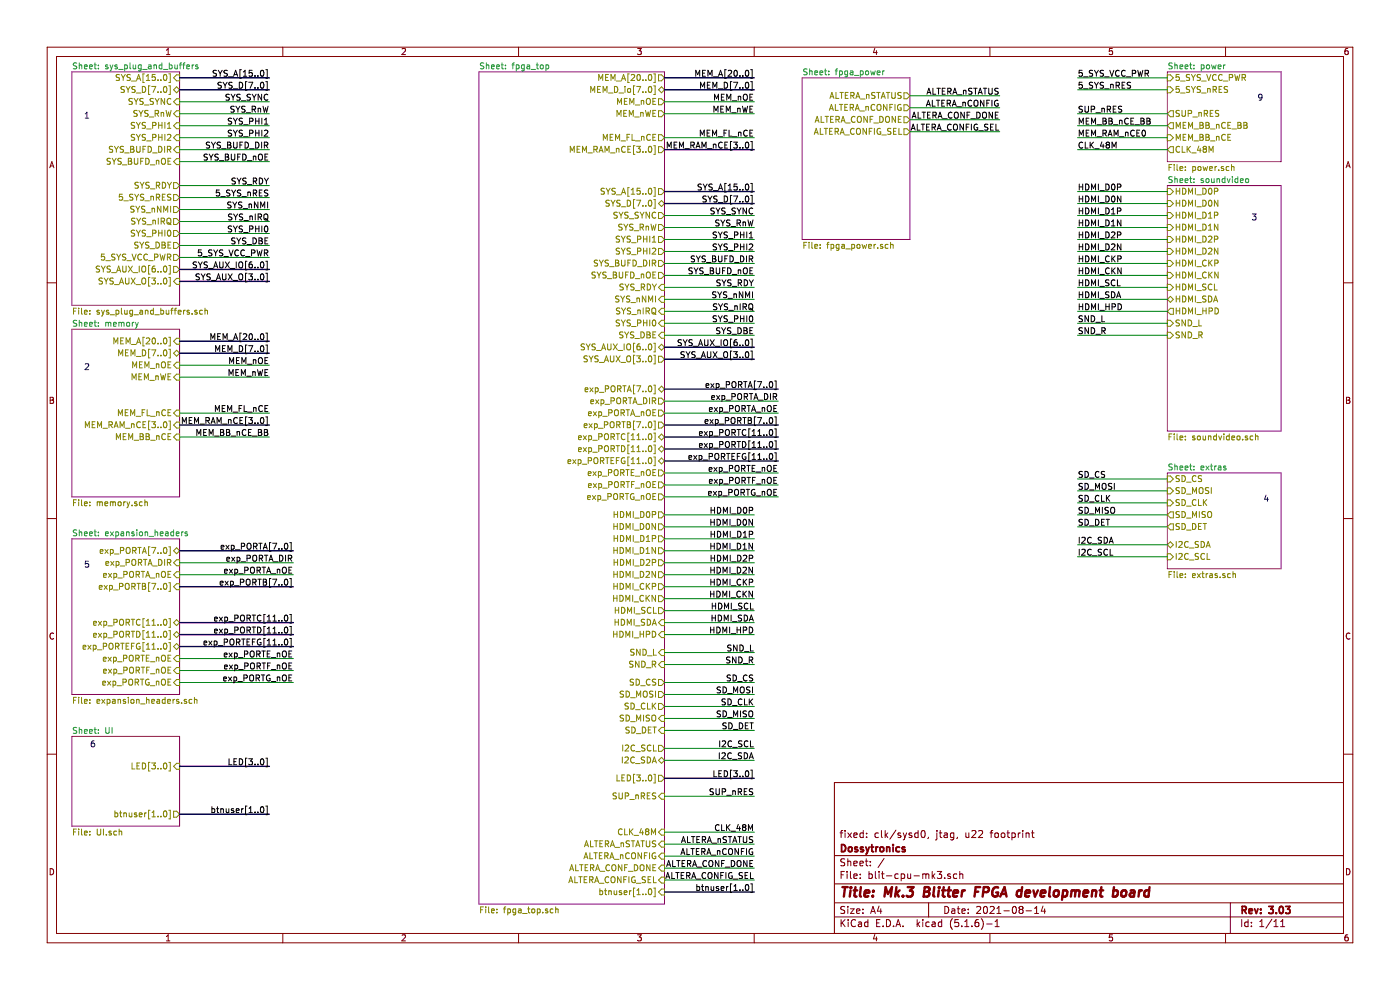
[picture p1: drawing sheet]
EESchema Schematic File Version 4
EELAYER 30 0
EELAYER END
$Descr A4 11693 8268
encoding utf-8
Sheet 1 11
Title "Mk.3 Blitter FPGA development board"
Date "2021-08-14"
Rev "3.03"
Comp "Dossytronics"
Comment1 "fixed: clk/sysd0, jtag, u22 footprint"
Comment2 ""
Comment3 ""
Comment4 ""
$EndDescr
$Sheet
S 600  600  900  1950
U 604AA0DD
F0 "sys_plug_and_buffers" 50
F1 "sys_plug_and_buffers.sch" 50
F2 "SYS_A[15..0]" I R 1500 650 50 
F3 "SYS_D[7..0]" B R 1500 750 50 
F4 "SYS_AUX_O[3..0]" I R 1500 2350 50 
F5 "SYS_SYNC" I R 1500 850 50 
F6 "SYS_RnW" I R 1500 950 50 
F7 "SYS_PHI1" I R 1500 1050 50 
F8 "SYS_PHI2" I R 1500 1150 50 
F9 "SYS_BUFD_DIR" I R 1500 1250 50 
F10 "SYS_BUFD_nOE" I R 1500 1350 50 
F11 "SYS_RDY" O R 1500 1550 50 
F12 "5_SYS_nRES" O R 1500 1650 50 
F13 "SYS_nNMI" O R 1500 1750 50 
F14 "SYS_nIRQ" O R 1500 1850 50 
F15 "SYS_PHI0" O R 1500 1950 50 
F16 "SYS_DBE" O R 1500 2050 50 
F17 "SYS_AUX_IO[6..0]" O R 1500 2250 50 
F18 "5_SYS_VCC_PWR" O R 1500 2150 50 
$EndSheet
Text Label 2250 650  2    50   ~ 0
SYS_A[15..0]
Text Label 2250 750  2    50   ~ 0
SYS_D[7..0]
Text Label 2250 850  2    50   ~ 0
SYS_SYNC
Text Label 2250 950  2    50   ~ 0
SYS_RnW
Text Label 2250 1050 2    50   ~ 0
SYS_PHI1
Text Label 2250 1150 2    50   ~ 0
SYS_PHI2
Text Label 2250 1250 2    50   ~ 0
SYS_BUFD_DIR
Text Label 2250 1350 2    50   ~ 0
SYS_BUFD_nOE
Text Label 2250 1650 2    50   ~ 0
5_SYS_nRES
Text Label 2250 1750 2    50   ~ 0
SYS_nNMI
Text Label 2250 1850 2    50   ~ 0
SYS_nIRQ
Text Label 2250 1950 2    50   ~ 0
SYS_PHI0
Text Label 2250 2050 2    50   ~ 0
SYS_DBE
Text Label 2250 2150 2    50   ~ 0
5_SYS_VCC_PWR
Text Label 2250 2250 2    50   ~ 0
SYS_AUX_IO[6..0]
Text Label 2250 2350 2    50   ~ 0
SYS_AUX_O[3..0]
Wire Wire Line
	1500 850  2250 850 
Wire Wire Line
	1500 950  2250 950 
Wire Wire Line
	1500 1050 2250 1050
Wire Wire Line
	1500 1150 2250 1150
Wire Wire Line
	1500 1250 2250 1250
Wire Wire Line
	1500 1350 2250 1350
Wire Wire Line
	1500 1550 2250 1550
Wire Wire Line
	1500 1650 2250 1650
Wire Wire Line
	1500 1750 2250 1750
Wire Wire Line
	1500 1850 2250 1850
Wire Wire Line
	1500 1950 2250 1950
Wire Wire Line
	1500 2050 2250 2050
Wire Wire Line
	1500 2150 2250 2150
Wire Bus Line
	1500 2250 2250 2250
Wire Bus Line
	1500 2350 2250 2350
Wire Bus Line
	1500 650  2250 650 
Wire Bus Line
	1500 750  2250 750 
$Sheet
S 600  2750 900  1400
U 6072DD3D
F0 "memory" 50
F1 "memory.sch" 50
F2 "MEM_A[20..0]" I R 1500 2850 50 
F3 "MEM_D[7..0]" T R 1500 2950 50 
F4 "MEM_nOE" I R 1500 3050 50 
F5 "MEM_nWE" I R 1500 3150 50 
F6 "MEM_FL_nCE" I R 1500 3450 50 
F7 "MEM_RAM_nCE[3..0]" I R 1500 3550 50 
F8 "MEM_BB_nCE" I R 1500 3650 50 
$EndSheet
$Sheet
S 9750 600  950  750 
U 6072E224
F0 "power" 50
F1 "power.sch" 50
F2 "5_SYS_VCC_PWR" I L 9750 650 50 
F3 "5_SYS_nRES" I L 9750 750 50 
F4 "SUP_nRES" O L 9750 950 50 
F5 "MEM_BB_nCE_BB" O L 9750 1050 50 
F6 "MEM_BB_nCE" I L 9750 1150 50 
F7 "CLK_48M" O L 9750 1250 50 
$EndSheet
$Sheet
S 600  6150 900  750 
U 607433A4
F0 "UI" 50
F1 "UI.sch" 50
F2 "LED[3..0]" I R 1500 6400 50 
F3 "btnuser[1..0]" O R 1500 6800 50 
$EndSheet
Text Label 9000 650  0    50   ~ 0
5_SYS_VCC_PWR
Wire Wire Line
	9750 650  9000 650 
Wire Wire Line
	9000 750  9750 750 
Text Label 9000 750  0    50   ~ 0
5_SYS_nRES
Text Label 2250 2850 2    50   ~ 0
MEM_A[20..0]
Text Label 2250 2950 2    50   ~ 0
MEM_D[7..0]
Text Label 2250 3050 2    50   ~ 0
MEM_nOE
Text Label 2250 3150 2    50   ~ 0
MEM_nWE
Text Label 2250 3450 2    50   ~ 0
MEM_FL_nCE
Text Label 2250 3550 2    50   ~ 0
MEM_RAM_nCE[3..0]
Wire Wire Line
	1500 3050 2250 3050
Wire Wire Line
	1500 3150 2250 3150
Wire Wire Line
	1500 3450 2250 3450
Wire Bus Line
	1500 2850 2250 2850
Wire Bus Line
	1500 2950 2250 2950
$Sheet
S 9750 1550 950  2050
U 603C30FE
F0 "soundvideo" 50
F1 "soundvideo.sch" 50
F2 "HDMI_SCL" I L 9750 2400 50 
F3 "HDMI_SDA" B L 9750 2500 50 
F4 "HDMI_HPD" O L 9750 2600 50 
F5 "HDMI_D2P" I L 9750 2000 50 
F6 "HDMI_D2N" I L 9750 2100 50 
F7 "HDMI_D1P" I L 9750 1800 50 
F8 "HDMI_D1N" I L 9750 1900 50 
F9 "HDMI_D0P" I L 9750 1600 50 
F10 "HDMI_D0N" I L 9750 1700 50 
F11 "HDMI_CKP" I L 9750 2200 50 
F12 "HDMI_CKN" I L 9750 2300 50 
F13 "SND_L" I L 9750 2700 50 
F14 "SND_R" I L 9750 2800 50 
$EndSheet
$Sheet
S 9750 3950 950  800 
U 6050C530
F0 "extras" 50
F1 "extras.sch" 50
F2 "SD_CS" I L 9750 4000 50 
F3 "SD_MOSI" I L 9750 4100 50 
F4 "SD_CLK" I L 9750 4200 50 
F5 "SD_MISO" O L 9750 4300 50 
F6 "SD_DET" O L 9750 4400 50 
F7 "I2C_SDA" B L 9750 4550 50 
F8 "I2C_SCL" I L 9750 4650 50 
$EndSheet
Text Notes 700  1000 0    50   ~ 0
1
Text Notes 700  3100 0    50   ~ 0
2
Text Notes 10500 850  0    50   ~ 0
9
Text Notes 10450 1850 0    50   ~ 0
3
Text Notes 10550 4200 0    50   ~ 0
4
Text Notes 700  4750 0    50   ~ 0
5
$Sheet
S 600  4500 900  1300
U 6045FF62
F0 "expansion_headers" 50
F1 "expansion_headers.sch" 50
F2 "exp_PORTA[7..0]" B R 1500 4600 50 
F3 "exp_PORTA_DIR" I R 1500 4700 50 
F4 "exp_PORTA_nOE" I R 1500 4800 50 
F5 "exp_PORTB[7..0]" I R 1500 4900 50 
F6 "exp_PORTC[11..0]" B R 1500 5200 50 
F7 "exp_PORTD[11..0]" B R 1500 5300 50 
F8 "exp_PORTEFG[11..0]" B R 1500 5400 50 
F9 "exp_PORTE_nOE" I R 1500 5500 50 
F10 "exp_PORTF_nOE" I R 1500 5600 50 
F11 "exp_PORTG_nOE" I R 1500 5700 50 
$EndSheet
Text Label 2250 1550 2    50   ~ 0
SYS_RDY
$Sheet
S 6700 650  900  1350
U 607E3841
F0 "fpga_power" 50
F1 "fpga_power.sch" 50
F2 "ALTERA_nSTATUS" O R 7600 800 50 
F3 "ALTERA_nCONFIG" O R 7600 900 50 
F4 "ALTERA_CONF_DONE" O R 7600 1000 50 
F5 "ALTERA_CONFIG_SEL" O R 7600 1100 50 
$EndSheet
Text Label 9000 1050 0    50   ~ 0
MEM_BB_nCE_BB
Wire Wire Line
	9750 1050 9000 1050
Text Label 6300 650  2    50   ~ 0
MEM_A[20..0]
Wire Bus Line
	5550 650  6300 650 
Text Label 6300 1150 2    50   ~ 0
MEM_FL_nCE
Text Label 6300 1250 2    50   ~ 0
MEM_RAM_nCE[3..0]
Wire Wire Line
	5550 1150 6300 1150
Text Label 6300 850  2    50   ~ 0
MEM_nOE
Text Label 6300 950  2    50   ~ 0
MEM_nWE
Wire Wire Line
	5550 850  6300 850 
Wire Wire Line
	5550 950  6300 950 
Text Label 6300 750  2    50   ~ 0
MEM_D[7..0]
Wire Bus Line
	5550 750  6300 750 
Text Label 6300 1600 2    50   ~ 0
SYS_A[15..0]
Text Label 6300 1700 2    50   ~ 0
SYS_D[7..0]
Text Label 6300 1800 2    50   ~ 0
SYS_SYNC
Text Label 6300 1900 2    50   ~ 0
SYS_RnW
Text Label 6300 2000 2    50   ~ 0
SYS_PHI1
Text Label 6300 2100 2    50   ~ 0
SYS_PHI2
Text Label 6300 2200 2    50   ~ 0
SYS_BUFD_DIR
Text Label 6300 2300 2    50   ~ 0
SYS_BUFD_nOE
Wire Wire Line
	5550 1800 6300 1800
Wire Wire Line
	5550 1900 6300 1900
Wire Wire Line
	5550 2000 6300 2000
Wire Wire Line
	5550 2100 6300 2100
Wire Wire Line
	5550 2200 6300 2200
Wire Wire Line
	5550 2300 6300 2300
Wire Bus Line
	5550 1600 6300 1600
Wire Bus Line
	5550 1700 6300 1700
Text Label 6300 2500 2    50   ~ 0
SYS_nNMI
Text Label 6300 2800 2    50   ~ 0
SYS_DBE
Wire Wire Line
	5550 2400 6300 2400
Wire Wire Line
	5550 2500 6300 2500
Wire Wire Line
	5550 2700 6300 2700
Wire Wire Line
	5550 2800 6300 2800
Text Label 6300 2400 2    50   ~ 0
SYS_RDY
Text Label 6300 2900 2    50   ~ 0
SYS_AUX_IO[6..0]
Text Label 6300 3000 2    50   ~ 0
SYS_AUX_O[3..0]
Wire Bus Line
	5550 2900 6300 2900
Wire Bus Line
	5550 3000 6300 3000
Text Label 6500 3250 2    50   ~ 0
exp_PORTA[7..0]
Text Label 6500 3350 2    50   ~ 0
exp_PORTA_DIR
Text Label 6500 3450 2    50   ~ 0
exp_PORTA_nOE
Text Label 6500 3550 2    50   ~ 0
exp_PORTB[7..0]
Text Label 6500 3650 2    50   ~ 0
exp_PORTC[11..0]
Text Label 6500 3750 2    50   ~ 0
exp_PORTD[11..0]
Text Label 6500 3850 2    50   ~ 0
exp_PORTEFG[11..0]
Text Label 6500 3950 2    50   ~ 0
exp_PORTE_nOE
Text Label 6500 4050 2    50   ~ 0
exp_PORTF_nOE
Text Label 6500 4150 2    50   ~ 0
exp_PORTG_nOE
Wire Bus Line
	6500 3250 5550 3250
Wire Bus Line
	6500 3550 5550 3550
Wire Bus Line
	6500 3650 5550 3650
Wire Bus Line
	6500 3750 5550 3750
Wire Bus Line
	6500 3850 5550 3850
Wire Wire Line
	6500 3350 5550 3350
Wire Wire Line
	6500 3450 5550 3450
Wire Wire Line
	6500 3950 5550 3950
Wire Wire Line
	6500 4050 5550 4050
Wire Wire Line
	6500 4150 5550 4150
Text Label 2450 4600 2    50   ~ 0
exp_PORTA[7..0]
Text Label 2450 4700 2    50   ~ 0
exp_PORTA_DIR
Text Label 2450 4800 2    50   ~ 0
exp_PORTA_nOE
Text Label 2450 4900 2    50   ~ 0
exp_PORTB[7..0]
Text Label 2450 5200 2    50   ~ 0
exp_PORTC[11..0]
Text Label 2450 5300 2    50   ~ 0
exp_PORTD[11..0]
Text Label 2450 5400 2    50   ~ 0
exp_PORTEFG[11..0]
Text Label 2450 5500 2    50   ~ 0
exp_PORTE_nOE
Text Label 2450 5600 2    50   ~ 0
exp_PORTF_nOE
Text Label 2450 5700 2    50   ~ 0
exp_PORTG_nOE
Wire Bus Line
	2450 4600 1500 4600
Wire Bus Line
	2450 4900 1500 4900
Wire Bus Line
	2450 5200 1500 5200
Wire Bus Line
	2450 5300 1500 5300
Wire Bus Line
	2450 5400 1500 5400
Wire Wire Line
	2450 4700 1500 4700
Wire Wire Line
	2450 4800 1500 4800
Wire Wire Line
	2450 5500 1500 5500
Wire Wire Line
	2450 5600 1500 5600
Wire Wire Line
	2450 5700 1500 5700
$Sheet
S 4000 600  1550 6950
U 6077081F
F0 "fpga_top" 50
F1 "fpga_top.sch" 50
F2 "MEM_A[20..0]" O R 5550 650 50 
F3 "MEM_D_io[7..0]" B R 5550 750 50 
F4 "MEM_nOE" O R 5550 850 50 
F5 "MEM_nWE" O R 5550 950 50 
F6 "MEM_FL_nCE" O R 5550 1150 50 
F7 "MEM_RAM_nCE[3..0]" O R 5550 1250 50 
F8 "SYS_A[15..0]" O R 5550 1600 50 
F9 "SYS_D[7..0]" B R 5550 1700 50 
F10 "SYS_AUX_O[3..0]" O R 5550 3000 50 
F11 "SYS_SYNC" O R 5550 1800 50 
F12 "SYS_RnW" O R 5550 1900 50 
F13 "SYS_PHI1" O R 5550 2000 50 
F14 "SYS_PHI2" O R 5550 2100 50 
F15 "SYS_BUFD_DIR" O R 5550 2200 50 
F16 "SYS_BUFD_nOE" O R 5550 2300 50 
F17 "SYS_AUX_IO[6..0]" B R 5550 2900 50 
F18 "SYS_RDY" I R 5550 2400 50 
F19 "SYS_nNMI" I R 5550 2500 50 
F20 "SYS_nIRQ" I R 5550 2600 50 
F21 "SYS_PHI0" I R 5550 2700 50 
F22 "SYS_DBE" I R 5550 2800 50 
F23 "exp_PORTA[7..0]" B R 5550 3250 50 
F24 "exp_PORTA_DIR" O R 5550 3350 50 
F25 "exp_PORTA_nOE" O R 5550 3450 50 
F26 "exp_PORTB[7..0]" O R 5550 3550 50 
F27 "exp_PORTC[11..0]" B R 5550 3650 50 
F28 "exp_PORTD[11..0]" B R 5550 3750 50 
F29 "exp_PORTEFG[11..0]" B R 5550 3850 50 
F30 "exp_PORTE_nOE" O R 5550 3950 50 
F31 "exp_PORTF_nOE" O R 5550 4050 50 
F32 "exp_PORTG_nOE" O R 5550 4150 50 
F33 "HDMI_SCL" O R 5550 5100 50 
F34 "HDMI_SDA" I R 5550 5200 50 
F35 "HDMI_HPD" I R 5550 5300 50 
F36 "HDMI_D2N" O R 5550 4800 50 
F37 "HDMI_D1P" O R 5550 4500 50 
F38 "HDMI_D1N" O R 5550 4600 50 
F39 "HDMI_D0P" O R 5550 4300 50 
F40 "HDMI_D0N" O R 5550 4400 50 
F41 "HDMI_CKP" O R 5550 4900 50 
F42 "HDMI_CKN" O R 5550 5000 50 
F43 "HDMI_D2P" O R 5550 4700 50 
F44 "SND_L" I R 5550 5450 50 
F45 "SND_R" I R 5550 5550 50 
F46 "SD_CS" O R 5550 5700 50 
F47 "SD_MOSI" O R 5550 5800 50 
F48 "SD_CLK" O R 5550 5900 50 
F49 "SD_MISO" I R 5550 6000 50 
F50 "SD_DET" I R 5550 6100 50 
F51 "I2C_SCL" O R 5550 6250 50 
F52 "I2C_SDA" B R 5550 6350 50 
F53 "LED[3..0]" O R 5550 6500 50 
F54 "SUP_nRES" I R 5550 6650 50 
F55 "CLK_48M" I R 5550 6950 50 
F56 "btnuser[1..0]" I R 5550 7450 50 
F57 "ALTERA_nSTATUS" I R 5550 7050 50 
F58 "ALTERA_nCONFIG" I R 5550 7150 50 
F59 "ALTERA_CONF_DONE" I R 5550 7250 50 
F60 "ALTERA_CONFIG_SEL" I R 5550 7350 50 
$EndSheet
Wire Wire Line
	5550 2600 6300 2600
Text Label 6300 2700 2    50   ~ 0
SYS_PHI0
Text Label 6300 2600 2    50   ~ 0
SYS_nIRQ
Text Label 6300 4300 2    50   ~ 0
HDMI_D0P
Text Label 6300 4400 2    50   ~ 0
HDMI_D0N
Text Label 6300 4500 2    50   ~ 0
HDMI_D1P
Text Label 6300 4600 2    50   ~ 0
HDMI_D1N
Text Label 6300 4700 2    50   ~ 0
HDMI_D2P
Text Label 6300 4800 2    50   ~ 0
HDMI_D2N
Wire Wire Line
	5550 4300 6300 4300
Wire Wire Line
	5550 4400 6300 4400
Wire Wire Line
	5550 4500 6300 4500
Wire Wire Line
	5550 4600 6300 4600
Wire Wire Line
	5550 4700 6300 4700
Wire Wire Line
	5550 4800 6300 4800
Text Label 6300 5000 2    50   ~ 0
HDMI_CKN
Text Label 6300 5300 2    50   ~ 0
HDMI_HPD
Wire Wire Line
	5550 4900 6300 4900
Wire Wire Line
	5550 5000 6300 5000
Wire Wire Line
	5550 5200 6300 5200
Wire Wire Line
	5550 5300 6300 5300
Text Label 6300 4900 2    50   ~ 0
HDMI_CKP
Wire Wire Line
	5550 5100 6300 5100
Text Label 6300 5200 2    50   ~ 0
HDMI_SDA
Text Label 6300 5100 2    50   ~ 0
HDMI_SCL
Text Label 9000 1600 0    50   ~ 0
HDMI_D0P
Text Label 9000 1700 0    50   ~ 0
HDMI_D0N
Text Label 9000 1800 0    50   ~ 0
HDMI_D1P
Text Label 9000 1900 0    50   ~ 0
HDMI_D1N
Text Label 9000 2000 0    50   ~ 0
HDMI_D2P
Text Label 9000 2100 0    50   ~ 0
HDMI_D2N
Wire Wire Line
	9750 1600 9000 1600
Wire Wire Line
	9750 1700 9000 1700
Wire Wire Line
	9750 1800 9000 1800
Wire Wire Line
	9750 1900 9000 1900
Wire Wire Line
	9750 2000 9000 2000
Wire Wire Line
	9750 2100 9000 2100
Text Label 9000 2300 0    50   ~ 0
HDMI_CKN
Text Label 9000 2600 0    50   ~ 0
HDMI_HPD
Wire Wire Line
	9750 2200 9000 2200
Wire Wire Line
	9750 2300 9000 2300
Wire Wire Line
	9750 2500 9000 2500
Wire Wire Line
	9750 2600 9000 2600
Text Label 9000 2200 0    50   ~ 0
HDMI_CKP
Wire Wire Line
	9750 2400 9000 2400
Text Label 9000 2500 0    50   ~ 0
HDMI_SDA
Text Label 9000 2400 0    50   ~ 0
HDMI_SCL
Wire Wire Line
	9750 2700 9000 2700
Wire Wire Line
	9750 2800 9000 2800
Text Label 9000 2700 0    50   ~ 0
SND_L
Text Label 9000 2800 0    50   ~ 0
SND_R
Wire Wire Line
	5550 5450 6300 5450
Wire Wire Line
	5550 5550 6300 5550
Text Label 6300 5450 2    50   ~ 0
SND_L
Text Label 6300 5550 2    50   ~ 0
SND_R
Wire Wire Line
	9750 1150 9000 1150
Wire Wire Line
	9750 4100 9000 4100
Wire Wire Line
	9750 4000 9000 4000
Wire Wire Line
	9750 4300 9000 4300
Wire Wire Line
	9750 4400 9000 4400
Wire Wire Line
	9750 4200 9000 4200
Text Label 9000 4000 0    50   ~ 0
SD_CS
Text Label 9000 4100 0    50   ~ 0
SD_MOSI
Text Label 9000 4200 0    50   ~ 0
SD_CLK
Text Label 9000 4300 0    50   ~ 0
SD_MISO
Text Label 9000 4400 0    50   ~ 0
SD_DET
Wire Wire Line
	5550 5800 6300 5800
Wire Wire Line
	5550 5700 6300 5700
Wire Wire Line
	5550 6000 6300 6000
Wire Wire Line
	5550 6100 6300 6100
Wire Wire Line
	5550 5900 6300 5900
Text Label 6300 5700 2    50   ~ 0
SD_CS
Text Label 6300 5800 2    50   ~ 0
SD_MOSI
Text Label 6300 5900 2    50   ~ 0
SD_CLK
Text Label 6300 6000 2    50   ~ 0
SD_MISO
Text Label 6300 6100 2    50   ~ 0
SD_DET
Wire Wire Line
	6300 6250 5550 6250
Wire Wire Line
	5550 6350 6300 6350
Wire Wire Line
	6300 6650 5550 6650
Wire Bus Line
	6300 6500 5550 6500
Text Label 6300 6250 2    50   ~ 0
I2C_SCL
Text Label 6300 6350 2    50   ~ 0
I2C_SDA
Text Label 6300 6500 2    50   ~ 0
LED[3..0]
Text Label 6300 6650 2    50   ~ 0
SUP_nRES
Wire Wire Line
	9000 950  9750 950 
Text Label 9000 950  0    50   ~ 0
SUP_nRES
Wire Wire Line
	9000 4650 9750 4650
Wire Wire Line
	9750 4550 9000 4550
Text Label 9000 4650 0    50   ~ 0
I2C_SCL
Text Label 9000 4550 0    50   ~ 0
I2C_SDA
Text Notes 750  6250 0    50   ~ 0
6
Wire Bus Line
	2250 6400 1500 6400
Text Label 2250 6400 2    50   ~ 0
LED[3..0]
Wire Wire Line
	6300 6950 5550 6950
Text Label 6300 6950 2    50   ~ 0
CLK_48M
Wire Wire Line
	9000 1250 9750 1250
Text Label 9000 1250 0    50   ~ 0
CLK_48M
Wire Bus Line
	2250 6800 1500 6800
Text Label 2250 6800 2    50   ~ 0
btnuser[1..0]
Wire Bus Line
	6300 7450 5550 7450
Text Label 6300 7450 2    50   ~ 0
btnuser[1..0]
Wire Bus Line
	2250 3550 1500 3550
Wire Bus Line
	6300 1250 5550 1250
Text Label 9000 1150 0    50   ~ 0
MEM_RAM_nCE0
Text Label 2250 3650 2    50   ~ 0
MEM_BB_nCE_BB
Wire Wire Line
	1500 3650 2250 3650
Wire Wire Line
	6300 7050 5550 7050
Wire Wire Line
	6300 7150 5550 7150
Wire Wire Line
	6300 7250 5550 7250
Wire Wire Line
	6300 7350 5550 7350
Text Label 6300 7050 2    50   ~ 0
ALTERA_nSTATUS
Text Label 6300 7150 2    50   ~ 0
ALTERA_nCONFIG
Text Label 6300 7250 2    50   ~ 0
ALTERA_CONF_DONE
Text Label 6300 7350 2    50   ~ 0
ALTERA_CONFIG_SEL
Wire Wire Line
	8350 800  7600 800 
Wire Wire Line
	8350 900  7600 900 
Wire Wire Line
	8350 1000 7600 1000
Wire Wire Line
	8350 1100 7600 1100
Text Label 8350 800  2    50   ~ 0
ALTERA_nSTATUS
Text Label 8350 900  2    50   ~ 0
ALTERA_nCONFIG
Text Label 8350 1000 2    50   ~ 0
ALTERA_CONF_DONE
Text Label 8350 1100 2    50   ~ 0
ALTERA_CONFIG_SEL
$EndSCHEMATC
